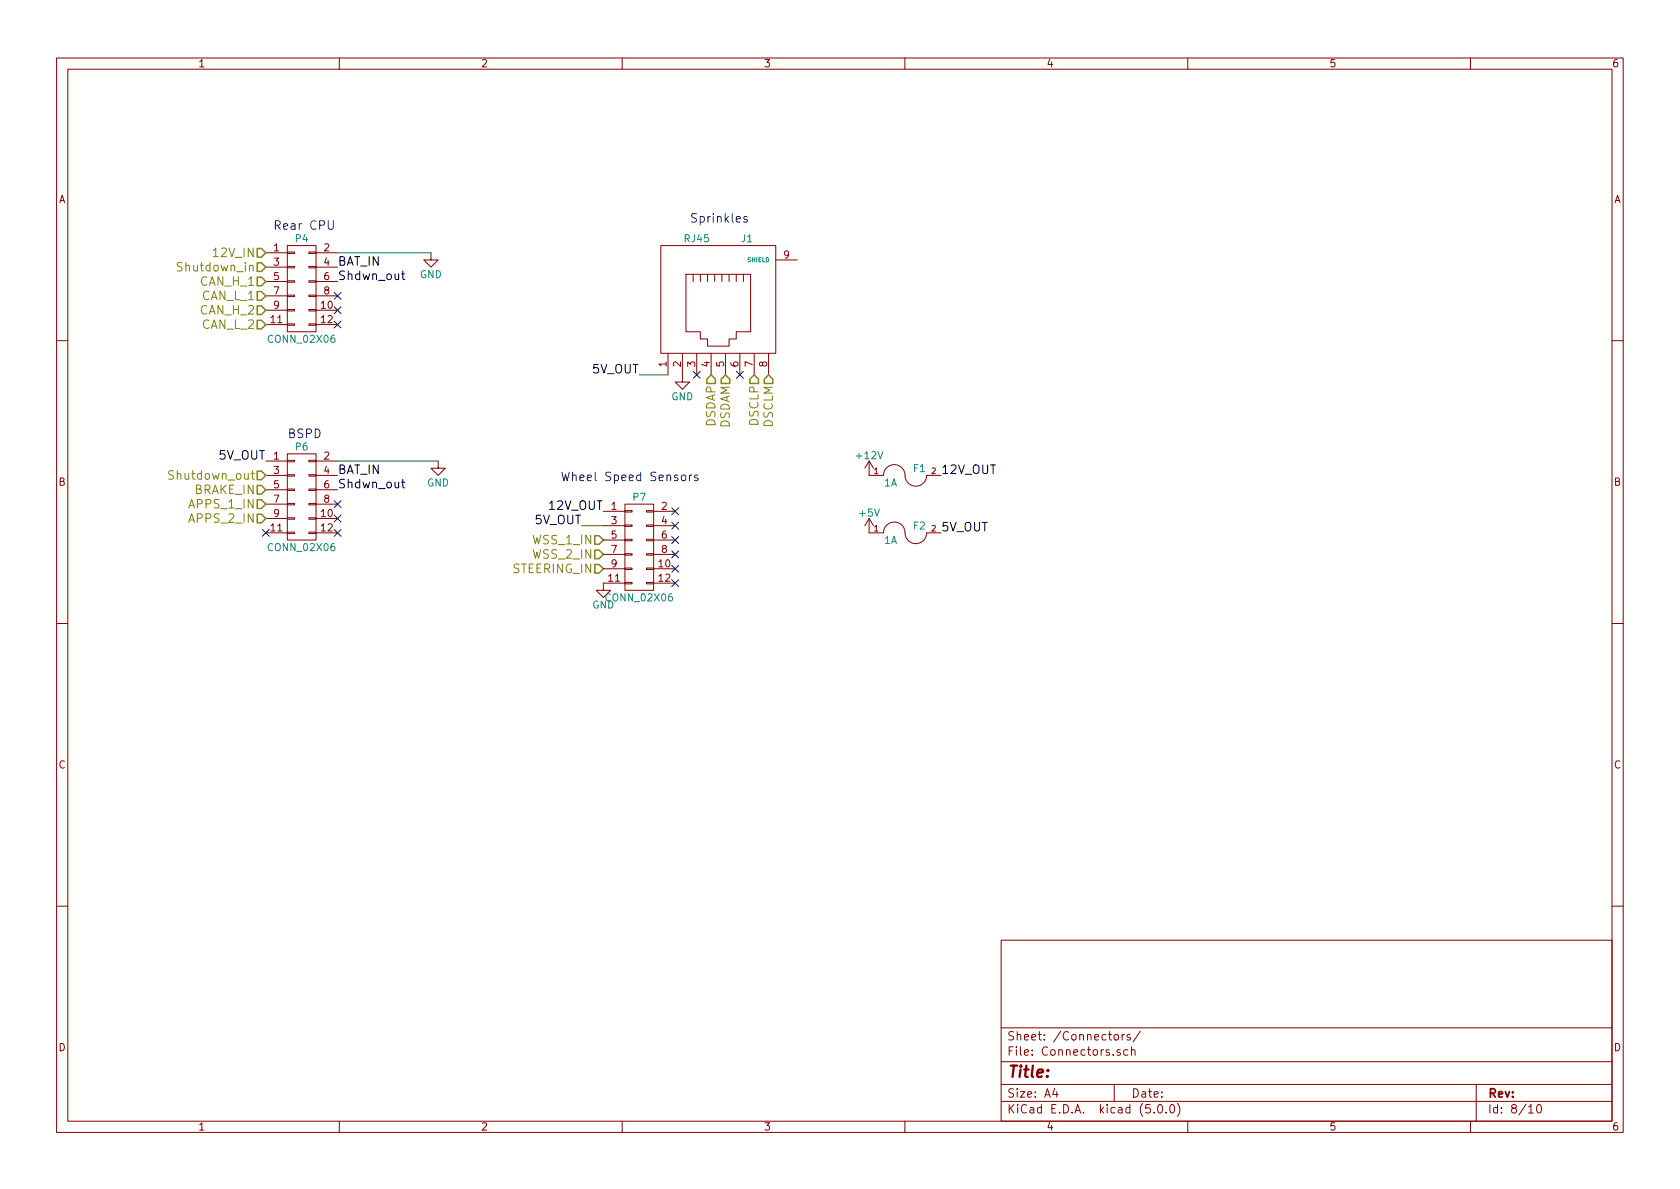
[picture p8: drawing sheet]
<svg xmlns="http://www.w3.org/2000/svg" width="297mm" height="210mm" viewBox="0 0 297 210" stroke-linecap="round" stroke-linejoin="round" font-family="sans-serif">
<g fill="none" stroke="#840000" stroke-width=".18">
<path d="M10 10.3h277v189.9h-277zM12 12.2h273v186.1h-273zM60 10.3v1.9M110 10.3v1.9M160 10.3v1.9M210 10.3v1.9M260 10.3v1.9M47 44.7h3.8M47 47.2h3.8M47 49.8h3.8M47 52.3h3.8M47 54.9h3.8"/>
<path d="M47 57.4h3.8M50.8 57.3h1.3v.2h-1.3zM50.8 54.7h1.3v.3h-1.3zM50.8 52.2h1.3v.2h-1.3zM50.8 49.7h1.3v.2h-1.3zM50.8 47.1h1.3v.3h-1.3zM50.8 44.6h1.3v.2h-1.3zM50.8 43.4h5.1v15.3h-5.1zM54.6 57.3h1.3v.2h-1.3zM54.6 54.7h1.3v.3h-1.3zM54.6 52.2h1.3v.2h-1.3zM54.6 49.7h1.3v.2h-1.3z"/>
<path d="M54.6 47.1h1.3v.3h-1.3zM54.6 44.6h1.3v.2h-1.3zM55.9 44.7h3.8M55.9 47.2h3.8M55.9 49.8h3.8M55.9 52.3h3.8M55.9 54.9h3.8M55.9 57.4h3.8M76.2 44.7v1.3h1.3l-1.3 1.2-1.3-1.2h1.3M116.8 43.4h20.4v19.1h-20.4zM121.3 48.5h11.4v10.2h-2.5v1.2h-1.3v1.3h-3.8v-1.3h-1.3v-1.2h-2.5zM122.6 48.5v1.3"/>
<path d="M123.8 48.5v1.3M125.1 48.5v1.3M126.4 48.5v1.3M127.6 48.5v1.3M128.9 48.5v1.3M130.2 48.5v1.3M131.4 48.5v1.3M137.2 46h3.8M10 60.2h2M118.1 62.5v3.8M120.6 62.5v5.1h1.3l-1.3 1.2-1.2-1.2h1.2M123.2 62.5v3.8"/>
<path d="M125.7 62.5v3.8M128.3 62.5v3.8M130.8 62.5v3.8M133.3 62.5v3.8M135.9 62.5v3.8M285 60.2h2M47 81.5h3.8M47 84.1h3.8M47 86.6h3.8M47 89.1h3.8M47 91.7h3.8M47 94.2h3.8"/>
<path d="M50.8 94.1h1.3v.3h-1.3zM50.8 91.6h1.3v.2h-1.3zM50.8 89h1.3v.3h-1.3zM50.8 86.5h1.3v.2h-1.3zM50.8 83.9h1.3v.3h-1.3zM50.8 81.4h1.3v.3h-1.3zM50.8 80.3h5.1v15.2h-5.1zM54.6 94.1h1.3v.3h-1.3zM54.6 91.6h1.3v.2h-1.3zM54.6 89h1.3v.3h-1.3zM54.6 86.5h1.3v.2h-1.3zM54.6 83.9h1.3v.3h-1.3z"/>
<path d="M54.6 81.4h1.3v.3h-1.3zM55.9 81.5h3.8M55.9 84.1h3.8M55.9 86.6h3.8M55.9 89.1h3.8M55.9 91.7h3.8M55.9 94.2h3.8M77.5 81.5v1.3h1.2l-1.2 1.3-1.3-1.3h1.3M106.7 90.4h3.8M106.7 93h3.8M106.7 95.5h3.8M106.7 98h3.8"/>
<path d="M110.5 97.9h1.3v.3h-1.3zM110.5 95.4h1.3v.2h-1.3zM110.5 92.8h1.3v.3h-1.3zM110.5 90.3h1.3v.2h-1.3zM110.5 89.1h5.1v15.3h-5.1zM114.3 97.9h1.3v.3h-1.3zM114.3 95.4h1.3v.2h-1.3zM114.3 92.8h1.3v.3h-1.3zM114.3 90.3h1.3v.2h-1.3zM115.6 90.4h3.8M115.6 93h3.8M115.6 95.5h3.8"/>
<path d="M115.6 98h3.8M153.7 81.5v2.6h2.5a1.93 1.93 0 0 1 2.1-1.9 1.93 1.93 0 0 1 1.7 2.2 1.91 1.91 0 0 0 2.1 1.6 1.91 1.91 0 0 0 1.7-1.9h2.6M153.7 91.7v2.5h2.5a1.93 1.93 0 0 1 2.1-1.9 1.93 1.93 0 0 1 1.7 2.3 1.91 1.91 0 0 0 2.1 1.5 1.91 1.91 0 0 0 1.7-1.9h2.6M153.7 91.7l-.8 1.3M153.7 91.7l.7 1.3M153.7 81.5l-.8 1.3M153.7 81.5l.7 1.3M10 110.3h2M106.7 100.6h3.8M110.5 103h1.3v.2h-1.3zM110.5 100.5h1.3v.2h-1.3zM110.5 103.1h-3.8v1.3h1.2l-1.2 1.3-1.3-1.3h1.3"/>
<path d="M114.3 103h1.3v.2h-1.3zM114.3 100.5h1.3v.2h-1.3zM115.6 100.6h3.8M115.6 103.1h3.8M285 110.3h2M10 160.2h2M177 166.3h108v32h-108zM285 160.2h2M60 198.3v1.9M110 198.3v1.9M160 198.3v1.9M177 194.8h108"/>
<path d="M177 191.8h108M177 187.8h108M177 181.8h108M186.5 192.5l-.4 1h1M186.8 193v1M197 191.8v3M197.1 183.1l.2-.2 .4 .2v.7l-.2 .1-.4-.1zM198 185.7l-.3-.1-.2 .2 .1 .2 .4 .2v.3h-.5M198.4 182.9v1M198.8 182.9l-.4 .3M199.4 185.7l-.4-.1-.3 .3 .1 .6 .2 .1 .4-.1M199.8 183l-.3-.1-.2 .2v.3l.5 .1v.3h-.5"/>
<path d="M200.1 185.7l.2-.1 .3 .1 .1 .9M200.1 185.1v1.5M201.6 182.3l-1.3 2M204 196.7v.1M204.8 195.5l.4-.2a.94 .94 0 0 1 0 1.5 .79 .79 0 0 1-.4-1.3zM206.2 196.7v.1M207 195.4l.3-.1a.94 .94 0 0 1 0 1.5 .82 .82 0 0 1-.3-1.4zM208.2 195.1a1.71 1.71 0 0 1 0 2.3M210 198.3v1.9M260 198.3v1.9M261 191.8v6.5M270.3 195.8l.4-.5v1.5"/>
<path d="M270.3 196.8h.8M271.8 195.5l.4-.2a.94 .94 0 0 1 0 1.5 .79 .79 0 0 1-.4-1.3z"/>
</g>
<path d="M44.1 47l.2-.1 .4 .1 .1 .9M30.7 83.3a.62 .62 0 0 0-.8 .1v.4l.6 .3 .2 .3-.3 .4-.6-.1M44.4 83.7h.6M44.6 83.2v1.3l.1 .2 .3 .1" fill="none" stroke="#848400" stroke-width=".18"/>
<g fill="none" stroke="#848400" stroke-width=".25">
<path d="M45.5 46.5h.7l.8 .7-.8 .8h-.7zM45.5 49h.7l.8 .8-.8 .7h-.7zM45.5 54.1h.7l.8 .8-.8 .7h-.7zM45.5 51.6h.7l.8 .7-.8 .8h-.7zM45.5 56.6h.7l.8 .8-.8 .8h-.7zM45.5 43.9h.7l.8 .8-.8 .8h-.7zM125.7 66.3l.8 .8v.7h-1.5v-.7zM128.3 66.3l.7 .8v.7h-1.5v-.7zM133.3 66.3l.8 .8v.7h-1.5v-.7zM135.9 66.3l.8 .8v.7h-1.6v-.7zM45.5 83.3h.7l.8 .8-.8 .7h-.7zM45.5 85.8h.7l.8 .8-.8 .8h-.7z"/>
<path d="M45.5 88.4h.7l.8 .7-.8 .8h-.7zM45.5 90.9h.7l.8 .8-.8 .8h-.7zM105.2 94.7h.7l.8 .8-.8 .8h-.7zM105.2 97.3h.7l.8 .7-.8 .8h-.7zM105.2 99.8h.7l.8 .8-.8 .7h-.7z"/>
</g>
<path d="M71 48.4h.6M71.2 47.9v1.3l.4 .2M71 85.3h.6M71.2 84.8v1.2l.4 .3" fill="none" stroke="#000" stroke-width=".18"/>
<path d="M59.7 44.7h16.5M113 66.3h5.1M59.7 81.5h17.8M102.9 93h3.8" fill="none" stroke="#008400" stroke-width=".18"/>
<path d="M58 39l.1 1.4a.48 .48 0 0 0 .8 0v-1.4M132.1 38.3h-.4l-.2 .2 .1 .2 .5 .2v.3h-.6M120.5 84.1l.3-.1 .4 .1 .1 .6-.2 .2-.3 .1-.3-.1zM121.9 84v1M122.4 84l-.4 .1-.1 .2M123.4 84.1a.37 .37 0 0 0-.6 .1l.1 .2 .5 .3-.2 .3-.4-.1" fill="none" stroke="#0000c2" stroke-width=".18"/>
<g fill="none" stroke="#000084" stroke-width=".18">
<path d="M59.1 51.7l1.2 1.2M59.1 54.2l1.2 1.3M59.1 56.8l1.2 1.2M60.3 51.7l-1.2 1.2M60.3 54.2l-1.2 1.3M60.3 56.8l-1.2 1.2M122.6 65.7l1.2 1.2M123.8 65.7l-1.2 1.2M130.2 65.7l1.2 1.2M131.4 65.7l-1.2 1.2M46.4 93.6l1.2 1.2M47.6 93.6l-1.2 1.2"/>
<path d="M59.1 88.5l1.2 1.3M59.1 91.1l1.2 1.2M59.1 93.6l1.2 1.2M60.3 88.5l-1.2 1.3M60.3 91.1l-1.2 1.2M60.3 93.6l-1.2 1.2M118.8 89.8l1.2 1.2M118.8 92.3l1.2 1.3M118.8 94.9l1.2 1.2M118.8 97.4l1.2 1.2M118.8 100l1.2 1.2M120 89.8l-1.2 1.2"/>
<path d="M120 92.3l-1.2 1.3M120 94.9l-1.2 1.2M120 97.4l-1.2 1.2M120 100l-1.2 1.2M118.8 102.5l1.2 1.2M120 102.5l-1.2 1.2"/>
</g>
<text font-size="2.8" fill="#840000" x="178" y="190.5">Title:</text>
<g font-size="2.1" fill="#0000c2">
<text x="48.3" y="40.6">Rear CPU</text>
<text x="121.9" y="39.4">Sprinkles</text>
<text x="50.8" y="77.5">BSPD</text>
<text x="99.1" y="85.1">Wheel Speed Sensors</text>
</g>
<g font-size="2.1" fill="#848400">
<text x="38.1" y="45.5">12V_IN</text>
<text x="31.9" y="48">Shutdown_in</text>
<text x="35.5" y="50.5">CAN_H_1</text>
<text x="35.8" y="53.1">CAN_L_1</text>
<text x="35.5" y="55.6">CAN_H_2</text>
<text x="35.8" y="58.2">CAN_L_2</text>
<text x="126.5" y="75.5" transform="rotate(-90 126.5 75.5)">DSDAP</text>
<text x="129" y="75.8" transform="rotate(-90 129 75.8)">DSDAM</text>
<text x="134.1" y="75.3" transform="rotate(-90 134.1 75.3)">DSCLP</text>
<text x="136.7" y="75.6" transform="rotate(-90 136.7 75.6)">DSCLM</text>
<text x="30.5" y="84.8">Shutdown_out</text>
<text x="33.8" y="89.9">APPS_1_IN</text>
<text x="34.4" y="87.4">BRAKE_IN</text>
<text x="33.8" y="92.5">APPS_2_IN</text>
<text x="90.8" y="101.3">STEERING_IN</text>
<text x="94.4" y="96.3">WSS_1_IN</text>
<text x="94.4" y="98.8">WSS_2_IN</text>
</g>
<g font-size="2.1">
<text x="59.7" y="47">BAT_IN</text>
<text x="59.7" y="49.5">Shdwn_out</text>
<text x="104.8" y="66">5V_OUT</text>
<text x="38.7" y="81.3">5V_OUT</text>
<text x="59.7" y="83.8">BAT_IN</text>
<text x="166.4" y="83.8">12V_OUT</text>
<text x="59.7" y="86.4">Shdwn_out</text>
<text x="94.6" y="92.7">5V_OUT</text>
<text x="97.2" y="90.2">12V_OUT</text>
<text x="166.4" y="94">5V_OUT</text>
</g>
<g font-size="2.1" fill="#840000">
<text x="178" y="184">Sheet: /Connectors/</text>
<text x="178" y="186.7">File: Connectors.sch</text>
<text x="178" y="196.9">KiCad E.D.A. kicad (5.0.0)</text>
<text x="178" y="194.1">Size: A4</text>
<text x="200" y="194.1">Date:</text>
<text x="263" y="194.1">Rev:</text>
<text x="263" y="196.9">Id: 8/10</text>
</g>
<g font-size="1.8" fill="#840000">
<text x="35" y="11.9">1</text>
<text x="85" y="11.9">2</text>
<text x="135" y="11.9">3</text>
<text x="185" y="11.9">4</text>
<text x="235" y="11.9">5</text>
<text x="285" y="11.9">6</text>
<text x="10.4" y="35.9">A</text>
<text x="285.4" y="35.9">A</text>
<text x="48.4" y="44.4">1</text>
<text x="48.4" y="47">3</text>
<text x="57.3" y="44.4">2</text>
<text x="57.3" y="47">4</text>
<text x="138.6" y="45.7">9</text>
<text x="48.4" y="49.5">5</text>
<text x="48.4" y="52.1">7</text>
<text x="57.3" y="49.5">6</text>
<text x="57.3" y="52.1">8</text>
<text x="47.9" y="57.1">11</text>
<text x="48.4" y="54.6">9</text>
<text x="56.8" y="54.6">10</text>
<text x="56.8" y="57.1">12</text>
<text x="117.9" y="64.9" transform="rotate(-90 117.9 64.9)">1</text>
<text x="120.4" y="64.9" transform="rotate(-90 120.4 64.9)">2</text>
<text x="122.9" y="64.9" transform="rotate(-90 122.9 64.9)">3</text>
<text x="125.5" y="64.9" transform="rotate(-90 125.5 64.9)">4</text>
<text x="128" y="64.9" transform="rotate(-90 128 64.9)">5</text>
<text x="130.6" y="64.9" transform="rotate(-90 130.6 64.9)">6</text>
<text x="133.1" y="64.9" transform="rotate(-90 133.1 64.9)">7</text>
<text x="135.6" y="64.9" transform="rotate(-90 135.6 64.9)">8</text>
<text x="48.4" y="81.3">1</text>
<text x="48.4" y="83.8">3</text>
<text x="57.3" y="81.3">2</text>
<text x="57.3" y="83.8">4</text>
<text x="10.4" y="85.9">B</text>
<text x="48.4" y="86.4">5</text>
<text x="48.4" y="88.9">7</text>
<text x="57.3" y="86.4">6</text>
<text x="57.3" y="88.9">8</text>
<text x="285.4" y="85.9">B</text>
<text x="47.9" y="94">11</text>
<text x="48.4" y="91.4">9</text>
<text x="56.8" y="91.4">10</text>
<text x="56.8" y="94">12</text>
<text x="108.1" y="90.2">1</text>
<text x="108.1" y="92.7">3</text>
<text x="108.1" y="95.2">5</text>
<text x="117" y="90.2">2</text>
<text x="117" y="92.7">4</text>
<text x="117" y="95.2">6</text>
<text x="108.1" y="97.8">7</text>
<text x="108.1" y="100.3">9</text>
<text x="116.5" y="100.3">10</text>
<text x="117" y="97.8">8</text>
<text x="107.6" y="102.9">11</text>
<text x="116.5" y="102.9">12</text>
<text x="10.4" y="135.9">C</text>
<text x="285.4" y="135.9">C</text>
<text x="10.4" y="185.9">D</text>
<text x="285.4" y="185.9">D</text>
<text x="35" y="199.9">1</text>
<text x="85" y="199.9">2</text>
<text x="135" y="199.9">3</text>
<text x="185" y="199.9">4</text>
<text x="235" y="199.9">5</text>
<text x="285" y="199.9">6</text>
</g>
<g font-size="1.8" fill="#008484">
<text x="52.3" y="42.8">P4</text>
<text x="121.1" y="42.8">RJ45</text>
<text x="131.1" y="42.8">J1</text>
<text x="74.2" y="49.2">GND</text>
<text x="47.7" y="60.6">CONN_02X06</text>
<text x="118.7" y="70.8">GND</text>
<text x="52.3" y="79.7">P6</text>
<text x="151.6" y="81.2">+12V</text>
<text x="161.5" y="83.5">F1</text>
<text x="75.5" y="86">GND</text>
<text x="112" y="88.6">P7</text>
<text x="156.4" y="86">1A</text>
<text x="152.1" y="91.4">+5V</text>
<text x="161.5" y="93.6">F2</text>
<text x="47.7" y="97.5">CONN_02X06</text>
<text x="156.4" y="96.2">1A</text>
<text x="104.7" y="107.6">GND</text>
<text x="107.4" y="106.3">CONN_02X06</text>
</g>
<g font-size="1.4" fill="#840000">
<text x="154.6" y="83.8">1</text>
<text x="164.7" y="83.8">2</text>
<text x="154.6" y="94">1</text>
<text x="164.7" y="94">2</text>
</g>
<text font-size="1.1" fill="#008484" x="132.3" y="46.3">SHIELD</text>
</svg>
